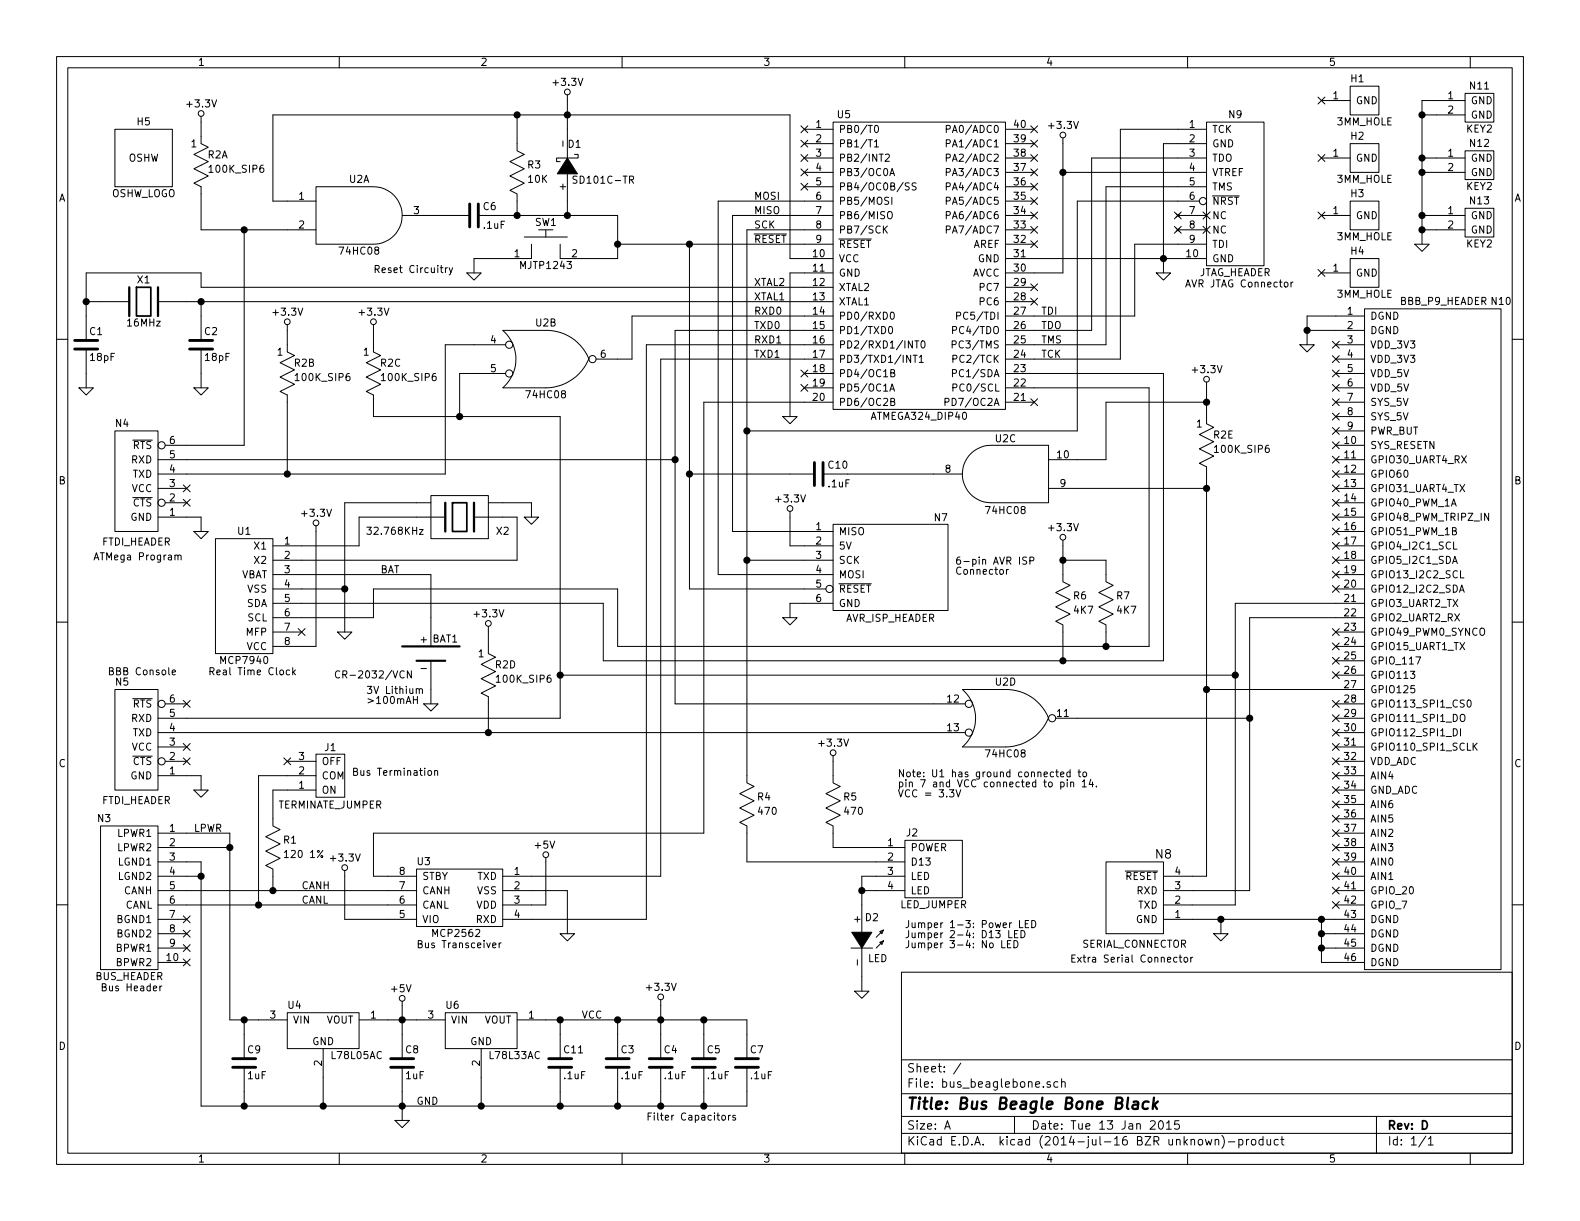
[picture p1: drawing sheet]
EESchema Schematic File Version 2
LIBS:bus_beaglebone
LIBS:power
LIBS:device
LIBS:transistors
LIBS:conn
LIBS:linear
LIBS:regul
LIBS:74xx
LIBS:cmos4000
LIBS:adc-dac
LIBS:memory
LIBS:xilinx
LIBS:special
LIBS:microcontrollers
LIBS:dsp
LIBS:microchip
LIBS:analog_switches
LIBS:motorola
LIBS:texas
LIBS:intel
LIBS:audio
LIBS:interface
LIBS:digital-audio
LIBS:philips
LIBS:display
LIBS:cypress
LIBS:siliconi
LIBS:opto
LIBS:atmel
LIBS:contrib
LIBS:valves
LIBS:bus_beaglebone-cache
EELAYER 25 0
EELAYER END
$Descr A 11000 8500
encoding utf-8
Sheet 1 1
Title "Bus Beagle Bone Black"
Date "Tue 13 Jan 2015"
Rev "D"
Comp ""
Comment1 ""
Comment2 ""
Comment3 ""
Comment4 ""
$EndDescr
$Comp
L ATMEGA324_DIP40 U5
U 1 1
P 6400 1850
F 0 "U5" H 5875 2900 50  0000 C CNN
F 1 "ATMEGA324_DIP40" H 6400 800 50  0000 C CNN
F 2 "bus_beaglebone:DIP-40__600" H 6400 1850 60  0001 C CNN
F 3 "" H 6400 1850 60  0000 C CNN
	1    6400 1850
	1    0    0    -1  
$EndComp
$Comp
L AVR_JTAG_CONNECTOR N9
U 1 1
P 8600 1350
F 0 "N9" H 8600 1900 50  0000 C CNN
F 1 "JTAG_HEADER" H 8600 800 50  0000 C CNN
F 2 "bus_beaglebone:Pin_Header_Straight_2x05_Shrouded" H 8600 1350 50  0001 C CNN
F 3 "" H 8600 1350 50  0000 C CNN
	1    8600 1350
	1    0    0    -1  
$EndComp
$Comp
L OSHW_LOGO H5
U 1 1
P 1000 1100
F 0 "H5" H 1000 1350 50  0000 C CNN
F 1 "OSHW_LOGO" H 1000 850 50  0000 C CNN
F 2 "bus_beaglebone:OSHW_LOGO_250mil" H 1000 1100 50  0001 C CNN
F 3 "" H 1000 1100 50  0000 C CNN
	1    1000 1100
	1    0    0    -1  
$EndComp
$Comp
L 3MM_HOLE H1
U 1 1
P 9500 700
F 0 "H1" H 9450 850 50  0000 C CNN
F 1 "3MM_HOLE" H 9500 550 50  0000 C CNN
F 2 "bus_beaglebone:MountingHole_3mm" H 9500 700 60  0001 C CNN
F 3 "" H 9500 700 60  0000 C CNN
	1    9500 700 
	1    0    0    -1  
$EndComp
$Comp
L 3MM_HOLE H2
U 1 1
P 9500 1100
F 0 "H2" H 9450 1250 50  0000 C CNN
F 1 "3MM_HOLE" H 9500 950 50  0000 C CNN
F 2 "bus_beaglebone:MountingHole_3mm" H 9500 1100 60  0001 C CNN
F 3 "" H 9500 1100 60  0000 C CNN
	1    9500 1100
	1    0    0    -1  
$EndComp
$Comp
L 3MM_HOLE H3
U 1 1
P 9500 1500
F 0 "H3" H 9450 1650 50  0000 C CNN
F 1 "3MM_HOLE" H 9500 1350 50  0000 C CNN
F 2 "bus_beaglebone:MountingHole_3mm" H 9500 1500 60  0001 C CNN
F 3 "" H 9500 1500 60  0000 C CNN
	1    9500 1500
	1    0    0    -1  
$EndComp
$Comp
L 3MM_HOLE H4
U 1 1
P 9500 1900
F 0 "H4" H 9450 2050 50  0000 C CNN
F 1 "3MM_HOLE" H 9500 1750 50  0000 C CNN
F 2 "bus_beaglebone:MountingHole_3mm" H 9500 1900 60  0001 C CNN
F 3 "" H 9500 1900 60  0000 C CNN
	1    9500 1900
	1    0    0    -1  
$EndComp
$Comp
L GND #PWR01
U 1 1
P 8100 1900
F 0 "#PWR01" H 8100 1900 30  0001 C CNN
F 1 "GND" H 8100 1830 30  0001 C CNN
F 2 "" H 8100 1900 60  0000 C CNN
F 3 "" H 8100 1900 60  0000 C CNN
	1    8100 1900
	1    0    0    -1  
$EndComp
NoConn ~ 7200 2000
NoConn ~ 7200 2100
NoConn ~ 7200 2800
$Comp
L CRYSTAL X1
U 1 1
P 1000 2100
F 0 "X1" H 1000 2250 50  0000 C CNN
F 1 "16MHz" H 1000 1950 50  0000 C CNN
F 2 "bus_beaglebone:Crystal_HC49-U_Vertical" H 1000 2100 60  0001 C CNN
F 3 "" H 1000 2100 60  0000 C CNN
	1    1000 2100
	1    0    0    -1  
$EndComp
$Comp
L C_VERT C1
U 1 1
P 600 2400
F 0 "C1" H 620 2490 50  0000 L CNN
F 1 "18pF" H 620 2310 50  0000 L CNN
F 2 "bus_beaglebone:Capacitor3MMDiscRM2.5" H 638 2250 30  0001 C CNN
F 3 "" H 600 2400 60  0000 C CNN
	1    600  2400
	1    0    0    -1  
$EndComp
$Comp
L C_VERT C2
U 1 1
P 1400 2400
F 0 "C2" H 1420 2490 50  0000 L CNN
F 1 "18pF" H 1420 2310 50  0000 L CNN
F 2 "bus_beaglebone:Capacitor3MMDiscRM2.5" H 1438 2250 30  0001 C CNN
F 3 "" H 1400 2400 60  0000 C CNN
	1    1400 2400
	1    0    0    -1  
$EndComp
$Comp
L GND #PWR02
U 1 1
P 600 2700
F 0 "#PWR02" H 600 2700 30  0001 C CNN
F 1 "GND" H 600 2630 30  0001 C CNN
F 2 "" H 600 2700 60  0000 C CNN
F 3 "" H 600 2700 60  0000 C CNN
	1    600  2700
	1    0    0    -1  
$EndComp
$Comp
L GND #PWR03
U 1 1
P 1400 2700
F 0 "#PWR03" H 1400 2700 30  0001 C CNN
F 1 "GND" H 1400 2630 30  0001 C CNN
F 2 "" H 1400 2700 60  0000 C CNN
F 3 "" H 1400 2700 60  0000 C CNN
	1    1400 2700
	1    0    0    -1  
$EndComp
$Comp
L C_HORIZ C6
U 1 1
P 3300 1500
F 0 "C6" H 3360 1560 50  0000 L CNN
F 1 ".1uF" H 3360 1430 50  0000 L CNN
F 2 "bus_beaglebone:Capacitor3MMDiscRM2.5" H 3338 1350 30  0001 C CNN
F 3 "" H 3300 1500 60  0000 C CNN
	1    3300 1500
	1    0    0    -1  
$EndComp
$Comp
L R_VERT R3
U 1 1
P 3600 1200
F 0 "R3" H 3670 1250 50  0000 L CNN
F 1 "10K" H 3670 1150 50  0000 L CNN
F 2 "bus_beaglebone:Resistor_Horizontal__400" H 3600 1250 60  0001 C CNN
F 3 "" H 3600 1250 60  0000 C CNN
	1    3600 1200
	1    0    0    -1  
$EndComp
$Comp
L SCHOTTKY_DIODE_VERT D1
U 1 1
P 3950 1150
F 0 "D1" H 3900 1000 50  0000 C CNN
F 1 "SD101C-TR" H 3700 1250 50  0000 C CNN
F 2 "bus_beaglebone:Diode_DO-41_SOD81_Horizontal_RM10" H 3950 1150 60  0001 C CNN
F 3 "" H 3950 1150 60  0000 C CNN
	1    3950 1150
	-1   0    0    1   
$EndComp
$Comp
L 2_LEAD_PUSH_BUTTON SW1
U 1 1
P 3800 1800
F 0 "SW1" H 3800 2050 50  0000 C CNN
F 1 "MJTP1243" H 3800 1750 50  0000 C CNN
F 2 "bus_beaglebone:Button_6.5MM" H 3800 1800 60  0001 C CNN
F 3 "" H 3800 1800 60  0000 C CNN
	1    3800 1800
	1    0    0    -1  
$EndComp
$Comp
L MCP2562 U3
U 1 1
P 3200 6300
F 0 "U3" H 2950 6600 50  0000 C CNN
F 1 "MCP2562" H 3175 6100 50  0000 C CNN
F 2 "bus_beaglebone:DIP-8__300" H 3250 6300 60  0001 C CNN
F 3 "" H 3250 6300 60  0000 C CNN
	1    3200 6300
	1    0    0    -1  
$EndComp
$Comp
L BUS_SLAVE_HEADER N3
U 1 1
P 900 6250
F 0 "N3" H 725 6800 50  0000 C CNN
F 1 "BUS_HEADER" H 900 5700 50  0000 C CNN
F 2 "bus_beaglebone:Pin_Header_Straight_2x05_Shrouded" H 900 6250 60  0001 C CNN
F 3 "" H 900 6250 60  0000 C CNN
	1    900  6250
	1    0    0    -1  
$EndComp
$Comp
L TERMINATE_JUMPER J1
U 1 1
P 2300 5400
F 0 "J1" H 2300 5200 50  0000 C CNN
F 1 "TERMINATE_JUMPER" H 2300 5600 50  0000 C CNN
F 2 "bus_beaglebone:Pin_Header_Straight_1x03" H 2300 5400 60  0001 C CNN
F 3 "" H 2300 5400 60  0000 C CNN
	1    2300 5400
	-1   0    0    1   
$EndComp
$Comp
L R_VERT R1
U 1 1
P 1900 5900
F 0 "R1" H 1970 5950 50  0000 L CNN
F 1 "120 1%" H 1970 5850 50  0000 L CNN
F 2 "bus_beaglebone:Resistor_Horizontal__400" H 1900 5950 60  0001 C CNN
F 3 "" H 1900 5950 60  0000 C CNN
	1    1900 5900
	1    0    0    -1  
$EndComp
$Comp
L GND #PWR04
U 1 1
P 3950 6500
F 0 "#PWR04" H 3950 6500 30  0001 C CNN
F 1 "GND" H 3950 6430 30  0001 C CNN
F 2 "" H 3950 6500 60  0000 C CNN
F 3 "" H 3950 6500 60  0000 C CNN
	1    3950 6500
	1    0    0    -1  
$EndComp
NoConn ~ 2000 5300
NoConn ~ 1300 6400
NoConn ~ 1300 6500
NoConn ~ 1300 6600
NoConn ~ 1300 6700
$Comp
L FTDI_HEADER N5
U 1 1
P 950 5350
F 0 "N5" H 850 5950 50  0000 C CNN
F 1 "FTDI_HEADER" H 950 5125 50  0000 C CNN
F 2 "bus_beaglebone:Pin_Header_Straight_1x06" H 950 5350 60  0001 C CNN
F 3 "" H 950 5350 60  0000 C CNN
	1    950  5350
	1    0    0    -1  
$EndComp
$Comp
L GND #PWR05
U 1 1
P 1400 5500
F 0 "#PWR05" H 1400 5500 30  0001 C CNN
F 1 "GND" H 1400 5430 30  0001 C CNN
F 2 "" H 1400 5500 60  0000 C CNN
F 3 "" H 1400 5500 60  0000 C CNN
	1    1400 5500
	1    0    0    -1  
$EndComp
NoConn ~ 1300 5300
NoConn ~ 1300 5200
$Comp
L FTDI_HEADER N4
U 1 1
P 950 3550
F 0 "N4" H 850 4150 50  0000 C CNN
F 1 "FTDI_HEADER" H 950 3325 50  0000 C CNN
F 2 "bus_beaglebone:Pin_Header_Straight_1x06" H 950 3550 60  0001 C CNN
F 3 "" H 950 3550 60  0000 C CNN
	1    950  3550
	1    0    0    -1  
$EndComp
$Comp
L GND #PWR06
U 1 1
P 1400 3700
F 0 "#PWR06" H 1400 3700 30  0001 C CNN
F 1 "GND" H 1400 3630 30  0001 C CNN
F 2 "" H 1400 3700 60  0000 C CNN
F 3 "" H 1400 3700 60  0000 C CNN
	1    1400 3700
	1    0    0    -1  
$EndComp
Text Notes 750  4700 0    50   ~ 0
BBB Console
Text Notes 650  3900 0    50   ~ 0
ATMega Program
$Comp
L 74X08 U2
U 2 2
P 3800 2500
F 0 "U2" H 3800 2750 50  0000 C CNN
F 1 "74HC08" H 3800 2250 50  0000 C CNN
F 2 "bus_beaglebone:DIP-14__300" H 3800 2500 60  0001 C CNN
F 3 "" H 3800 2500 60  0000 C CNN
	2    3800 2500
	1    0    0    -1  
$EndComp
$Comp
L 74X08 U2
U 4 2
P 7000 5000
F 0 "U2" H 7000 5250 50  0000 C CNN
F 1 "74HC08" H 7000 4750 50  0000 C CNN
F 2 "bus_beaglebone:DIP-14__300" H 7000 5000 60  0001 C CNN
F 3 "" H 7000 5000 60  0000 C CNN
	4    7000 5000
	1    0    0    -1  
$EndComp
$Comp
L GND #PWR07
U 1 1
P 8500 6500
F 0 "#PWR07" H 8500 6500 30  0001 C CNN
F 1 "GND" H 8500 6430 30  0001 C CNN
F 2 "" H 8500 6500 60  0000 C CNN
F 3 "" H 8500 6500 60  0000 C CNN
	1    8500 6500
	1    0    0    -1  
$EndComp
NoConn ~ -2850 4150
$Comp
L GND #PWR08
U 1 1
P 3300 1900
F 0 "#PWR08" H 3300 1900 30  0001 C CNN
F 1 "GND" H 3300 1830 30  0001 C CNN
F 2 "" H 3300 1900 60  0000 C CNN
F 3 "" H 3300 1900 60  0000 C CNN
	1    3300 1900
	1    0    0    -1  
$EndComp
$Comp
L GND #PWR09
U 1 1
P 5500 2900
F 0 "#PWR09" H 5500 2900 30  0001 C CNN
F 1 "GND" H 5500 2830 30  0001 C CNN
F 2 "" H 5500 2900 60  0000 C CNN
F 3 "" H 5500 2900 60  0000 C CNN
	1    5500 2900
	1    0    0    -1  
$EndComp
$Comp
L ARD_SPI_HEADER N7
U 1 1
P 6200 3950
F 0 "N7" H 6550 3600 50  0000 C CNN
F 1 "AVR_ISP_HEADER" H 6200 4300 50  0000 C CNN
F 2 "bus_beaglebone:Pin_Header_Straight_2x03" H 6200 3950 60  0001 C CNN
F 3 "" H 6200 3950 60  0000 C CNN
	1    6200 3950
	1    0    0    1   
$EndComp
$Comp
L GND #PWR010
U 1 1
P 5500 4300
F 0 "#PWR010" H 5500 4300 30  0001 C CNN
F 1 "GND" H 5500 4230 30  0001 C CNN
F 2 "" H 5500 4300 60  0000 C CNN
F 3 "" H 5500 4300 60  0000 C CNN
	1    5500 4300
	1    0    0    -1  
$EndComp
NoConn ~ 7200 1600
NoConn ~ 7200 1500
NoConn ~ 7200 1400
NoConn ~ 7200 1300
NoConn ~ 7200 1200
NoConn ~ 7200 1000
NoConn ~ 7200 900 
NoConn ~ 7200 1100
NoConn ~ 5600 900 
NoConn ~ 5600 1000
NoConn ~ 5600 1100
NoConn ~ 5600 1200
NoConn ~ 5600 1300
NoConn ~ 5600 2700
NoConn ~ 5600 2600
NoConn ~ 1300 3400
NoConn ~ 1300 3500
NoConn ~ 1300 4900
NoConn ~ 7200 1700
$Comp
L +5V #PWR011
U 1 1
P 2800 7000
F 0 "#PWR011" H 2800 7090 20  0001 C CNN
F 1 "+5V" H 2790 7115 50  0000 C CNN
F 2 "" H 2800 7000 60  0000 C CNN
F 3 "" H 2800 7000 60  0000 C CNN
	1    2800 7000
	1    0    0    -1  
$EndComp
Text Label 4050 7100 0    50   ~ 0
VCC
Text Notes 6250 5550 0    50   ~ 0
Note: U1 has ground connected to\npin 7 and VCC connected to pin 14.\nVCC = 3.3V
Text Label 5250 1400 0    50   ~ 0
MOSI
Text Label 5250 1500 0    50   ~ 0
MISO
Text Label 5250 1600 0    50   ~ 0
SCK
Text Label 5250 1700 0    50   ~ 0
~RESET
Text Label 7250 2200 0    50   ~ 0
TDI
Text Label 7250 2300 0    50   ~ 0
TDO
Text Label 7250 2400 0    50   ~ 0
TMS
Text Label 7250 2500 0    50   ~ 0
TCK
Text Label 5250 2200 0    50   ~ 0
RXD0
Text Label 5250 2300 0    50   ~ 0
TXD0
Text Label 5250 2400 0    50   ~ 0
RXD1
Text Label 5250 2500 0    50   ~ 0
TXD1
Text Label 5250 2000 0    50   ~ 0
XTAL2
Text Label 5250 2100 0    50   ~ 0
XTAL1
Text Notes 700  6900 0    50   ~ 0
Bus Header
$Comp
L LED D2
U 1 1
P 6000 6550
F 0 "D2" H 6070 6710 50  0000 C CNN
F 1 "LED" H 6110 6425 50  0000 C CNN
F 2 "bus_beaglebone:T1_LED" H 6000 6550 60  0001 C CNN
F 3 "" H 6000 6550 60  0000 C CNN
	1    6000 6550
	1    0    0    -1  
$EndComp
$Comp
L LED_JUMPER J2
U 1 1
P 6500 6050
F 0 "J2" H 6350 6300 50  0000 C CNN
F 1 "LED_JUMPER" H 6500 5800 50  0000 C CNN
F 2 "bus_beaglebone:Pin_Header_Straight_2x02" H 6500 6050 50  0001 C CNN
F 3 "" H 6500 6050 50  0000 C CNN
	1    6500 6050
	1    0    0    -1  
$EndComp
$Comp
L R_VERT R5
U 1 1
P 5800 5600
F 0 "R5" H 5870 5650 50  0000 L CNN
F 1 "470" H 5870 5550 50  0000 L CNN
F 2 "bus_beaglebone:Resistor_Horizontal__400" H 5800 5650 60  0001 C CNN
F 3 "" H 5800 5650 60  0000 C CNN
	1    5800 5600
	1    0    0    -1  
$EndComp
$Comp
L GND #PWR012
U 1 1
P 6000 6900
F 0 "#PWR012" H 6000 6900 30  0001 C CNN
F 1 "GND" H 6000 6830 30  0001 C CNN
F 2 "" H 6000 6900 60  0000 C CNN
F 3 "" H 6000 6900 60  0000 C CNN
	1    6000 6900
	1    0    0    -1  
$EndComp
$Comp
L R_VERT R4
U 1 1
P 5200 5600
F 0 "R4" H 5270 5650 50  0000 L CNN
F 1 "470" H 5270 5550 50  0000 L CNN
F 2 "bus_beaglebone:Resistor_Horizontal__400" H 5200 5650 60  0001 C CNN
F 3 "" H 5200 5650 60  0000 C CNN
	1    5200 5600
	1    0    0    -1  
$EndComp
Text Notes 6650 4000 0    50   ~ 0
6-pin AVR ISP\nConnector
Text Notes 6300 6600 0    50   ~ 0
Jumper 1-3: Power LED\nJumper 2-4: D13 LED\nJumper 3-4: No LED
$Comp
L C_VERT C4
U 1 1
P 4600 7400
F 0 "C4" H 4620 7490 50  0000 L CNN
F 1 ".1uF" H 4620 7310 50  0000 L CNN
F 2 "bus_beaglebone:Capacitor3MMDiscRM2.5" H 4638 7250 30  0001 C CNN
F 3 "" H 4600 7400 60  0000 C CNN
	1    4600 7400
	1    0    0    -1  
$EndComp
$Comp
L C_VERT C3
U 1 1
P 4300 7400
F 0 "C3" H 4320 7490 50  0000 L CNN
F 1 ".1uF" H 4320 7310 50  0000 L CNN
F 2 "bus_beaglebone:Capacitor3MMDiscRM2.5" H 4338 7250 30  0001 C CNN
F 3 "" H 4300 7400 60  0000 C CNN
	1    4300 7400
	1    0    0    -1  
$EndComp
Text Notes 4500 7800 0    50   ~ 0
Filter Capacitors
Text Notes 2900 6600 0    50   ~ 0
Bus Transceiver
Text Notes 2600 1900 0    50   ~ 0
Reset Circuitry
Text Notes 8250 2000 0    50   ~ 0
AVR JTAG Connector
$Comp
L 74X08 U2
U 1 1
P 2500 1500
F 0 "U2" H 2500 1750 50  0000 C CNN
F 1 "74HC08" H 2500 1250 50  0000 C CNN
F 2 "bus_beaglebone:DIP-14__300" H 2500 1500 60  0001 C CNN
F 3 "" H 2500 1500 60  0000 C CNN
	1    2500 1500
	1    0    0    -1  
$EndComp
$Comp
L 74X08 U2
U 3 1
P 7000 3300
F 0 "U2" H 7000 3050 50  0000 C CNN
F 1 "74HC08" H 7000 3550 50  0000 C CNN
F 2 "bus_beaglebone:DIP-14__300" H 7000 3300 60  0001 C CNN
F 3 "" H 7000 3300 60  0000 C CNN
	3    7000 3300
	-1   0    0    1   
$EndComp
$Comp
L C_HORIZ C10
U 1 1
P 5700 3300
F 0 "C10" H 5760 3360 50  0000 L CNN
F 1 ".1uF" H 5760 3230 50  0000 L CNN
F 2 "bus_beaglebone:Capacitor3MMDiscRM2.5" H 5738 3150 30  0001 C CNN
F 3 "" H 5700 3300 60  0000 C CNN
	1    5700 3300
	1    0    0    -1  
$EndComp
$Comp
L C_VERT C5
U 1 1
P 4900 7400
F 0 "C5" H 4920 7490 50  0000 L CNN
F 1 ".1uF" H 4920 7310 50  0000 L CNN
F 2 "bus_beaglebone:Capacitor3MMDiscRM2.5" H 4938 7250 30  0001 C CNN
F 3 "" H 4900 7400 60  0000 C CNN
	1    4900 7400
	1    0    0    -1  
$EndComp
$Comp
L SERIAL_CONNECTOR N8
U 1 1
P 7900 6250
F 0 "N8" H 7700 6550 60  0000 C CNN
F 1 "SERIAL_CONNECTOR" H 7900 5925 50  0000 C CNN
F 2 "bus_beaglebone:Pin_Header_Straight_1x04" H 7900 6250 60  0001 C CNN
F 3 "" H 7900 6250 60  0000 C CNN
	1    7900 6250
	-1   0    0    -1  
$EndComp
Text Label 2100 6200 0    50   ~ 0
CANH
Text Label 2100 6300 0    50   ~ 0
CANL
$Comp
L C_VERT C7
U 1 1
P 5200 7400
F 0 "C7" H 5220 7490 50  0000 L CNN
F 1 ".1uF" H 5220 7310 50  0000 L CNN
F 2 "bus_beaglebone:Capacitor3MMDiscRM2.5" H 5238 7250 30  0001 C CNN
F 3 "" H 5200 7400 60  0000 C CNN
	1    5200 7400
	1    0    0    -1  
$EndComp
$Comp
L BBB_P9_HEADER N10
U 1 1
P 10000 4350
F 0 "N10" H 10450 6600 50  0000 C CNN
F 1 "BBB_P9_HEADER" H 10050 6600 50  0000 C CNN
F 2 "bus_beaglebone:Pin_Header_Straight_2x23" H 10000 5250 60  0001 C CNN
F 3 "" H 10000 5250 60  0000 C CNN
	1    10000 4350
	1    0    0    -1  
$EndComp
$Comp
L GND #PWR013
U 1 1
P 9100 2400
F 0 "#PWR013" H 9100 2400 30  0001 C CNN
F 1 "GND" H 9100 2330 30  0001 C CNN
F 2 "" H 9100 2400 60  0000 C CNN
F 3 "" H 9100 2400 60  0000 C CNN
	1    9100 2400
	1    0    0    -1  
$EndComp
NoConn ~ 9300 2800
NoConn ~ 9300 2900
NoConn ~ 9300 3000
NoConn ~ 9300 3100
NoConn ~ 9300 3200
NoConn ~ 9300 3300
NoConn ~ 9300 3400
NoConn ~ 9300 3500
NoConn ~ 9300 3600
NoConn ~ 9300 3700
NoConn ~ 9300 3800
NoConn ~ 9300 3900
NoConn ~ 9300 4400
NoConn ~ 9300 4500
NoConn ~ 9300 5300
NoConn ~ 9300 5100
NoConn ~ 9300 5000
NoConn ~ 9300 4900
NoConn ~ 9300 4700
NoConn ~ 9300 4600
NoConn ~ 9300 5400
NoConn ~ 9300 5500
NoConn ~ 9300 5600
NoConn ~ 9300 5700
NoConn ~ 9300 5800
NoConn ~ 9300 5900
NoConn ~ 9300 6000
NoConn ~ 9300 6100
NoConn ~ 9300 6200
NoConn ~ 9300 6300
$Comp
L MCP7940 U1
U 1 1
P 1700 4150
F 0 "U1" H 1700 4600 50  0000 C CNN
F 1 "MCP7940" H 1700 3700 50  0000 C CNN
F 2 "bus_beaglebone:DIP-8__300" H 1700 4150 60  0001 C CNN
F 3 "" H 1700 4150 60  0000 C CNN
	1    1700 4150
	-1   0    0    -1  
$EndComp
$Comp
L BATTERY BAT1
U 1 1
P 3000 4550
F 0 "BAT1" H 3100 4650 50  0000 C CNN
F 1 "CR-2032/VCN" H 2600 4400 50  0000 C CNN
F 2 "bus_beaglebone:10MM_BATTERY" H 3000 4550 60  0001 C CNN
F 3 "" H 3000 4550 60  0000 C CNN
	1    3000 4550
	1    0    0    -1  
$EndComp
$Comp
L GND #PWR014
U 1 1
P 3000 4900
F 0 "#PWR014" H 3000 4900 30  0001 C CNN
F 1 "GND" H 3000 4830 30  0001 C CNN
F 2 "" H 3000 4900 60  0000 C CNN
F 3 "" H 3000 4900 60  0000 C CNN
	1    3000 4900
	1    0    0    -1  
$EndComp
$Comp
L GND #PWR015
U 1 1
P 2400 4400
F 0 "#PWR015" H 2400 4400 30  0001 C CNN
F 1 "GND" H 2400 4330 30  0001 C CNN
F 2 "" H 2400 4400 60  0000 C CNN
F 3 "" H 2400 4400 60  0000 C CNN
	1    2400 4400
	1    0    0    -1  
$EndComp
NoConn ~ 2100 4400
Text Notes 2550 4900 0    50   ~ 0
3V Lithium\n>100mAH
$Comp
L R_VERT R6
U 1 1
P 7400 4200
F 0 "R6" H 7470 4250 50  0000 L CNN
F 1 "4K7" H 7470 4150 50  0000 L CNN
F 2 "bus_beaglebone:Resistor_Horizontal__400" H 7400 4250 60  0001 C CNN
F 3 "" H 7400 4250 60  0000 C CNN
	1    7400 4200
	1    0    0    -1  
$EndComp
$Comp
L R_VERT R7
U 1 1
P 7700 4200
F 0 "R7" H 7770 4250 50  0000 L CNN
F 1 "4K7" H 7770 4150 50  0000 L CNN
F 2 "bus_beaglebone:Resistor_Horizontal__400" H 7700 4250 60  0001 C CNN
F 3 "" H 7700 4250 60  0000 C CNN
	1    7700 4200
	1    0    0    -1  
$EndComp
$Comp
L +3.3V #PWR016
U 1 1
P 7400 3800
F 0 "#PWR016" H 7400 3760 30  0001 C CNN
F 1 "+3.3V" H 7400 3925 50  0000 C CNN
F 2 "" H 7400 3800 60  0000 C CNN
F 3 "" H 7400 3800 60  0000 C CNN
	1    7400 3800
	1    0    0    -1  
$EndComp
$Comp
L +3.3V #PWR017
U 1 1
P 8400 2700
F 0 "#PWR017" H 8400 2660 30  0001 C CNN
F 1 "+3.3V" H 8400 2825 50  0000 C CNN
F 2 "" H 8400 2700 60  0000 C CNN
F 3 "" H 8400 2700 60  0000 C CNN
	1    8400 2700
	1    0    0    -1  
$EndComp
$Comp
L +3.3V #PWR018
U 1 1
P 2200 3700
F 0 "#PWR018" H 2200 3660 30  0001 C CNN
F 1 "+3.3V" H 2200 3825 50  0000 C CNN
F 2 "" H 2200 3700 60  0000 C CNN
F 3 "" H 2200 3700 60  0000 C CNN
	1    2200 3700
	1    0    0    -1  
$EndComp
Text Notes 1450 4700 0    50   ~ 0
Real Time Clock
$Comp
L RTC_CRYSTAL X2
U 1 1
P 3200 3600
F 0 "X2" H 3500 3500 50  0000 C CNN
F 1 "32.768KHz" H 2750 3500 50  0000 C CNN
F 2 "bus_beaglebone:RTC_CRYSTAL" H 3200 3600 60  0001 C CNN
F 3 "" H 3200 3600 60  0000 C CNN
	1    3200 3600
	1    0    0    -1  
$EndComp
Text Label 2900 7700 0    50   ~ 0
GND
$Comp
L GND #PWR019
U 1 1
P 3700 3600
F 0 "#PWR019" H 3700 3600 30  0001 C CNN
F 1 "GND" H 3700 3530 30  0001 C CNN
F 2 "" H 3700 3600 60  0000 C CNN
F 3 "" H 3700 3600 60  0000 C CNN
	1    3700 3600
	1    0    0    -1  
$EndComp
$Comp
L GND #PWR020
U 1 1
P 9900 1700
F 0 "#PWR020" H 9900 1700 30  0001 C CNN
F 1 "GND" H 9900 1630 30  0001 C CNN
F 2 "" H 9900 1700 60  0000 C CNN
F 3 "" H 9900 1700 60  0000 C CNN
	1    9900 1700
	1    0    0    -1  
$EndComp
$Comp
L +3.3V #PWR021
U 1 1
P 7400 1000
F 0 "#PWR021" H 7400 960 30  0001 C CNN
F 1 "+3.3V" H 7400 1125 50  0000 C CNN
F 2 "" H 7400 1000 60  0000 C CNN
F 3 "" H 7400 1000 60  0000 C CNN
	1    7400 1000
	1    0    0    -1  
$EndComp
NoConn ~ 9300 2400
NoConn ~ 9300 2500
$Comp
L +3.3V #PWR022
U 1 1
P 3950 700
F 0 "#PWR022" H 3950 660 30  0001 C CNN
F 1 "+3.3V" H 3950 825 50  0000 C CNN
F 2 "" H 3950 700 60  0000 C CNN
F 3 "" H 3950 700 60  0000 C CNN
	1    3950 700 
	1    0    0    -1  
$EndComp
$Comp
L +3.3V #PWR023
U 1 1
P 1400 850
F 0 "#PWR023" H 1400 810 30  0001 C CNN
F 1 "+3.3V" H 1400 975 50  0000 C CNN
F 2 "" H 1400 850 60  0000 C CNN
F 3 "" H 1400 850 60  0000 C CNN
	1    1400 850 
	1    0    0    -1  
$EndComp
$Comp
L +3.3V #PWR024
U 1 1
P 2000 2300
F 0 "#PWR024" H 2000 2260 30  0001 C CNN
F 1 "+3.3V" H 2000 2425 50  0000 C CNN
F 2 "" H 2000 2300 60  0000 C CNN
F 3 "" H 2000 2300 60  0000 C CNN
	1    2000 2300
	1    0    0    -1  
$EndComp
$Comp
L +3.3V #PWR025
U 1 1
P 2400 6100
F 0 "#PWR025" H 2400 6060 30  0001 C CNN
F 1 "+3.3V" H 2400 6225 50  0000 C CNN
F 2 "" H 2400 6100 60  0000 C CNN
F 3 "" H 2400 6100 60  0000 C CNN
	1    2400 6100
	1    0    0    -1  
$EndComp
$Comp
L +3.3V #PWR026
U 1 1
P 5500 3600
F 0 "#PWR026" H 5500 3560 30  0001 C CNN
F 1 "+3.3V" H 5500 3725 50  0000 C CNN
F 2 "" H 5500 3600 60  0000 C CNN
F 3 "" H 5500 3600 60  0000 C CNN
	1    5500 3600
	1    0    0    -1  
$EndComp
$Comp
L +3.3V #PWR027
U 1 1
P 5800 5300
F 0 "#PWR027" H 5800 5260 30  0001 C CNN
F 1 "+3.3V" H 5800 5425 50  0000 C CNN
F 2 "" H 5800 5300 60  0000 C CNN
F 3 "" H 5800 5300 60  0000 C CNN
	1    5800 5300
	1    0    0    -1  
$EndComp
NoConn ~ 9300 4000
NoConn ~ 9300 4100
$Comp
L +3.3V #PWR028
U 1 1
P 2600 2300
F 0 "#PWR028" H 2600 2260 30  0001 C CNN
F 1 "+3.3V" H 2600 2425 50  0000 C CNN
F 2 "" H 2600 2300 60  0000 C CNN
F 3 "" H 2600 2300 60  0000 C CNN
	1    2600 2300
	1    0    0    -1  
$EndComp
$Comp
L C_VERT C8
U 1 1
P 2800 7400
F 0 "C8" H 2820 7490 50  0000 L CNN
F 1 "1uF" H 2820 7310 50  0000 L CNN
F 2 "bus_beaglebone:Capacitor3MMDiscRM2.5" H 2838 7250 30  0001 C CNN
F 3 "" H 2800 7400 60  0000 C CNN
	1    2800 7400
	1    0    0    -1  
$EndComp
$Comp
L GND #PWR029
U 1 1
P 2800 7800
F 0 "#PWR029" H 2800 7800 30  0001 C CNN
F 1 "GND" H 2800 7730 30  0001 C CNN
F 2 "" H 2800 7800 60  0000 C CNN
F 3 "" H 2800 7800 60  0000 C CNN
	1    2800 7800
	1    0    0    -1  
$EndComp
$Comp
L KEY2 N11
U 1 1
P 10300 750
F 0 "N11" H 10300 900 50  0000 C CNN
F 1 "KEY2" H 10300 600 50  0000 C CNN
F 2 "bus_beaglebone:Pin_Header_Straight_1x02" H 10300 750 60  0001 C CNN
F 3 "" H 10300 750 60  0000 C CNN
	1    10300 750 
	1    0    0    -1  
$EndComp
$Comp
L KEY2 N12
U 1 1
P 10300 1150
F 0 "N12" H 10300 1300 50  0000 C CNN
F 1 "KEY2" H 10300 1000 50  0000 C CNN
F 2 "bus_beaglebone:Pin_Header_Straight_1x02" H 10300 1150 60  0001 C CNN
F 3 "" H 10300 1150 60  0000 C CNN
	1    10300 1150
	1    0    0    -1  
$EndComp
$Comp
L KEY2 N13
U 1 1
P 10300 1550
F 0 "N13" H 10300 1700 50  0000 C CNN
F 1 "KEY2" H 10300 1400 50  0000 C CNN
F 2 "bus_beaglebone:Pin_Header_Straight_1x02" H 10300 1550 60  0001 C CNN
F 3 "" H 10300 1550 60  0000 C CNN
	1    10300 1550
	1    0    0    -1  
$EndComp
NoConn ~ 9300 5200
Text Notes 2450 5400 0    50   ~ 0
Bus Termination
Text Notes 7450 6700 0    50   ~ 0
Extra Serial Connector
$Comp
L +3.3V #PWR030
U 1 1
P 4600 7000
F 0 "#PWR030" H 4600 6960 30  0001 C CNN
F 1 "+3.3V" H 4600 7125 50  0000 C CNN
F 2 "" H 4600 7000 60  0000 C CNN
F 3 "" H 4600 7000 60  0000 C CNN
	1    4600 7000
	1    0    0    -1  
$EndComp
$Comp
L VOLTAGE_REGULATOR_321 U4
U 1 1
P 2250 7150
F 0 "U4" H 2050 7300 50  0000 C CNN
F 1 "L78L05AC" H 2300 6950 50  0000 L CNN
F 2 "bus_beaglebone:TO92_123" H 2250 7200 60  0001 C CNN
F 3 "" H 2250 7200 60  0000 C CNN
	1    2250 7150
	1    0    0    -1  
$EndComp
$Comp
L C_VERT C9
U 1 1
P 1700 7400
F 0 "C9" H 1720 7490 50  0000 L CNN
F 1 "1uF" H 1720 7310 50  0000 L CNN
F 2 "bus_beaglebone:Capacitor3MMDiscRM2.5" H 1738 7250 30  0001 C CNN
F 3 "" H 1700 7400 60  0000 C CNN
	1    1700 7400
	1    0    0    -1  
$EndComp
$Comp
L VOLTAGE_REGULATOR_321 U6
U 1 1
P 3350 7150
F 0 "U6" H 3150 7300 50  0000 C CNN
F 1 "L78L33AC" H 3400 6950 50  0000 L CNN
F 2 "bus_beaglebone:TO92_123" H 3350 7200 60  0001 C CNN
F 3 "" H 3350 7200 60  0000 C CNN
	1    3350 7150
	1    0    0    -1  
$EndComp
$Comp
L C_VERT C11
U 1 1
P 3900 7400
F 0 "C11" H 3920 7490 50  0000 L CNN
F 1 ".1uF" H 3920 7310 50  0000 L CNN
F 2 "bus_beaglebone:Capacitor3MMDiscRM2.5" H 3938 7250 30  0001 C CNN
F 3 "" H 3900 7400 60  0000 C CNN
	1    3900 7400
	1    0    0    -1  
$EndComp
$Comp
L +5V #PWR031
U 1 1
P 3800 6000
F 0 "#PWR031" H 3800 6090 20  0001 C CNN
F 1 "+5V" H 3790 6115 50  0000 C CNN
F 2 "" H 3800 6000 60  0000 C CNN
F 3 "" H 3800 6000 60  0000 C CNN
	1    3800 6000
	1    0    0    -1  
$EndComp
Wire Wire Line
	8200 1000 8100 1000
Wire Wire Line
	8100 1000 8100 1900
Wire Wire Line
	7200 1800 8200 1800
Connection ~ 8100 1800
Wire Wire Line
	7200 2500 7800 2500
Wire Wire Line
	7800 2500 7800 900 
Wire Wire Line
	7800 900  8200 900 
Wire Wire Line
	7400 1000 7400 1900
Wire Wire Line
	7400 1900 7200 1900
Wire Wire Line
	8200 1100 7600 1100
Wire Wire Line
	7600 1100 7600 2300
Wire Wire Line
	7600 2300 7200 2300
Wire Wire Line
	7200 2200 7900 2200
Wire Wire Line
	7900 2200 7900 1700
Wire Wire Line
	7900 1700 8200 1700
Wire Wire Line
	1300 2100 5600 2100
Wire Wire Line
	600  1900 1400 1900
Wire Wire Line
	1400 1900 1400 2000
Wire Wire Line
	1400 2000 5600 2000
Wire Wire Line
	600  2100 700  2100
Connection ~ 600  2100
Wire Wire Line
	600  2700 600  2600
Wire Wire Line
	1400 2700 1400 2600
Wire Wire Line
	1400 2200 1400 2100
Connection ~ 1400 2100
Wire Wire Line
	3950 700  3950 900 
Wire Wire Line
	3600 1000 3600 800 
Wire Wire Line
	3950 1500 3950 1400
Wire Wire Line
	3600 1400 3600 1500
Connection ~ 3600 1500
Connection ~ 3950 1500
Wire Wire Line
	1300 6100 1400 6100
Wire Wire Line
	1300 6000 1400 6000
Connection ~ 1400 6100
Wire Wire Line
	1300 6300 2700 6300
Wire Wire Line
	2000 5400 1800 5400
Wire Wire Line
	1800 5400 1800 6300
Connection ~ 1800 6300
Wire Wire Line
	3700 6200 3950 6200
Wire Wire Line
	2600 6100 2700 6100
Wire Wire Line
	4600 6100 3700 6100
Wire Wire Line
	1300 5400 1400 5400
Wire Wire Line
	1400 5400 1400 5500
Wire Wire Line
	1300 3600 1400 3600
Wire Wire Line
	1400 3600 1400 3700
Wire Wire Line
	4400 2200 5600 2200
Wire Wire Line
	1300 3300 3100 3300
Wire Wire Line
	3100 2400 3300 2400
Wire Wire Line
	1300 3100 1700 3100
Wire Wire Line
	8700 4300 9300 4300
Wire Wire Line
	3200 2600 3300 2600
Wire Wire Line
	3800 6300 3700 6300
Wire Wire Line
	1400 6000 1400 7700
Wire Wire Line
	1300 6200 2700 6200
Wire Wire Line
	1900 6100 1900 6200
Connection ~ 1900 6200
Wire Wire Line
	2000 5500 1900 5500
Wire Wire Line
	1900 5500 1900 5700
Wire Wire Line
	8600 4200 9300 4200
Wire Wire Line
	3500 1500 4300 1500
Wire Wire Line
	8700 4300 8700 6200
Wire Wire Line
	8700 5000 7500 5000
Wire Wire Line
	3100 3300 3100 2400
Wire Wire Line
	1700 3100 1700 1600
Wire Wire Line
	600  1900 600  2200
Wire Wire Line
	4300 1800 4100 1800
Wire Wire Line
	3500 1800 3300 1800
Wire Wire Line
	3300 1800 3300 1900
Wire Wire Line
	4300 1700 5600 1700
Connection ~ 3950 800 
Wire Wire Line
	5600 1800 5500 1800
Wire Wire Line
	5600 1900 5500 1900
Wire Wire Line
	5500 1900 5500 2900
Connection ~ 4300 1700
Wire Wire Line
	4300 1500 4300 1800
Wire Wire Line
	5100 3700 5100 1500
Wire Wire Line
	5100 1500 5600 1500
Wire Wire Line
	5000 1400 5600 1400
Wire Wire Line
	4800 1700 4800 4100
Connection ~ 4800 1700
Wire Wire Line
	5200 1600 5600 1600
Wire Wire Line
	8400 3300 8400 6100
Wire Wire Line
	7500 1400 8200 1400
Wire Wire Line
	3000 1500 3100 1500
Wire Wire Line
	5200 3000 7500 3000
Wire Wire Line
	7500 3400 8400 3400
Wire Wire Line
	5200 1600 5200 5400
Wire Wire Line
	5000 4000 5000 1400
Wire Wire Line
	7500 3000 7500 1400
Wire Wire Line
	5600 3800 5500 3800
Wire Wire Line
	5500 3800 5500 3600
Wire Wire Line
	5600 4200 5500 4200
Wire Wire Line
	5500 4200 5500 4300
Wire Wire Line
	5900 3300 6500 3300
Wire Wire Line
	5600 3900 5200 3900
Wire Wire Line
	5600 4000 5000 4000
Wire Wire Line
	5600 3700 5100 3700
Wire Wire Line
	5600 2500 4600 2500
Wire Wire Line
	4600 2500 4600 6100
Wire Wire Line
	5600 2400 4500 2400
Wire Wire Line
	4500 2400 4500 6400
Connection ~ 2000 3300
Wire Wire Line
	2000 2400 2000 2300
Wire Wire Line
	4400 2200 4400 2500
Wire Wire Line
	4400 2500 4300 2500
Wire Wire Line
	1400 950  1400 850 
Wire Wire Line
	6100 5900 5800 5900
Wire Wire Line
	5800 5900 5800 5800
Wire Wire Line
	5800 5400 5800 5300
Wire Wire Line
	6100 6200 6000 6200
Wire Wire Line
	6000 6100 6000 6300
Wire Wire Line
	6100 6100 6000 6100
Connection ~ 6000 6200
Wire Wire Line
	6000 6900 6000 6800
Wire Wire Line
	6100 6000 5200 6000
Wire Wire Line
	5200 6000 5200 5800
Connection ~ 5200 3900
Wire Wire Line
	8200 1200 7400 1200
Connection ~ 7400 1200
Wire Wire Line
	8200 1300 7700 1300
Wire Wire Line
	7700 1300 7700 2400
Wire Wire Line
	7700 2400 7200 2400
Wire Wire Line
	8600 4200 8600 6300
Wire Wire Line
	4800 4100 5600 4100
Connection ~ 4800 3300
Wire Wire Line
	4900 7100 4900 7200
Connection ~ 4900 7100
Wire Wire Line
	4600 7000 4600 7200
Connection ~ 4600 7100
Wire Wire Line
	4300 7100 4300 7200
Wire Wire Line
	4300 7700 4300 7600
Connection ~ 4300 7700
Wire Wire Line
	4600 7700 4600 7600
Connection ~ 4600 7700
Wire Wire Line
	4900 7700 4900 7600
Connection ~ 4900 7700
Wire Wire Line
	5500 1800 5500 800 
Wire Wire Line
	5500 800  1900 800 
Wire Wire Line
	1400 1600 2000 1600
Wire Wire Line
	2000 1400 1900 1400
Wire Wire Line
	1900 1400 1900 800 
Connection ~ 3600 800 
Wire Wire Line
	7500 3200 7700 3200
Wire Wire Line
	5500 3300 4800 3300
Wire Wire Line
	8400 6100 8300 6100
Wire Wire Line
	8600 6300 8300 6300
Wire Wire Line
	8700 6200 8300 6200
Connection ~ 8700 5000
Wire Wire Line
	5200 7700 5200 7600
Wire Wire Line
	9300 2200 9100 2200
Wire Wire Line
	9100 2200 9100 2400
Wire Wire Line
	9100 2300 9300 2300
Connection ~ 9100 2300
Wire Wire Line
	8500 6500 8500 6400
Wire Wire Line
	8300 6400 9300 6400
Connection ~ 5200 3000
Connection ~ 8600 4700
Wire Wire Line
	9200 6700 9300 6700
Wire Wire Line
	9200 6400 9200 6700
Wire Wire Line
	9300 6600 9200 6600
Connection ~ 9200 6600
Wire Wire Line
	9300 6500 9200 6500
Connection ~ 9200 6500
Connection ~ 9200 6400
Connection ~ 8500 6400
Wire Wire Line
	4700 2300 4700 4900
Wire Wire Line
	4700 4900 6500 4900
Wire Wire Line
	1300 3200 4700 3200
Wire Wire Line
	2000 3300 2000 2800
Wire Wire Line
	1400 1600 1400 1350
Wire Wire Line
	5600 2800 4900 2800
Wire Wire Line
	4900 2800 4900 5800
Wire Wire Line
	4900 5800 2600 5800
Wire Wire Line
	2600 5800 2600 6100
Wire Wire Line
	2500 3800 2100 3800
Wire Wire Line
	2600 2900 3900 2900
Wire Wire Line
	3200 2900 3200 2600
Wire Wire Line
	2900 3600 2500 3600
Wire Wire Line
	2500 3600 2500 3800
Wire Wire Line
	2100 3900 3600 3900
Wire Wire Line
	3600 3900 3600 3600
Wire Wire Line
	3600 3600 3500 3600
Wire Wire Line
	2100 4000 3000 4000
Wire Wire Line
	3000 4000 3000 4300
Wire Wire Line
	3000 4800 3000 4900
Wire Wire Line
	2100 4100 2400 4100
Wire Wire Line
	2400 3500 2400 4400
Wire Wire Line
	2100 4500 2200 4500
Wire Wire Line
	2200 4500 2200 3700
Wire Wire Line
	8100 4600 8100 2600
Wire Wire Line
	4200 4600 8100 4600
Wire Wire Line
	4200 4600 4200 4200
Wire Wire Line
	4200 4200 2100 4200
Wire Wire Line
	2100 4300 2600 4300
Wire Wire Line
	2600 4300 2600 4100
Wire Wire Line
	2600 4100 4300 4100
Wire Wire Line
	4300 4100 4300 4500
Wire Wire Line
	4300 4500 8000 4500
Wire Wire Line
	8000 4500 8000 2700
Wire Wire Line
	7700 4400 7700 4500
Connection ~ 7700 4500
Wire Wire Line
	7400 4400 7400 4600
Connection ~ 7400 4600
Wire Wire Line
	7700 4000 7700 3900
Wire Wire Line
	7700 3900 7400 3900
Wire Wire Line
	7400 3800 7400 4000
Connection ~ 7400 3900
Wire Wire Line
	3900 5000 1300 5000
Wire Wire Line
	2900 3500 2400 3500
Connection ~ 2400 4100
Wire Wire Line
	3500 3500 3700 3500
Wire Wire Line
	3700 3500 3700 3600
Wire Wire Line
	9900 800  10000 800 
Wire Wire Line
	9900 1200 10000 1200
Connection ~ 9900 1200
Wire Wire Line
	9900 1600 10000 1600
Connection ~ 9900 1600
Wire Wire Line
	9900 700  9900 1700
Wire Wire Line
	5600 2300 4700 2300
Connection ~ 4700 3200
Wire Wire Line
	7700 3200 7700 2800
Wire Wire Line
	8100 2600 7200 2600
Wire Wire Line
	8000 2700 7200 2700
Wire Wire Line
	9300 4800 8400 4800
Connection ~ 8400 4800
Connection ~ 3900 4700
Wire Wire Line
	3900 2900 3900 5000
Wire Wire Line
	3900 4700 8600 4700
Wire Wire Line
	8400 2700 8400 2900
Wire Wire Line
	7700 2800 8400 2800
Connection ~ 8400 2800
Connection ~ 8400 3400
Wire Wire Line
	2600 2400 2600 2300
Wire Wire Line
	3950 6200 3950 6500
Wire Wire Line
	10000 700  9900 700 
Connection ~ 9900 800 
Wire Wire Line
	10000 1100 9900 1100
Connection ~ 9900 1100
Wire Wire Line
	10000 1500 9900 1500
Connection ~ 9900 1500
Wire Wire Line
	4500 6400 3700 6400
Wire Wire Line
	3800 7100 5200 7100
Wire Wire Line
	5200 7100 5200 7200
Wire Wire Line
	1700 7200 1700 7100
Connection ~ 1700 7100
Wire Wire Line
	1700 7600 1700 7700
Connection ~ 1700 7700
Wire Wire Line
	2250 7700 2250 7500
Connection ~ 2250 7700
Wire Wire Line
	2800 7600 2800 7800
Connection ~ 2800 7700
Wire Wire Line
	3350 7700 3350 7500
Connection ~ 3350 7700
Wire Wire Line
	2700 7100 2900 7100
Wire Wire Line
	2800 7000 2800 7200
Connection ~ 2800 7100
Connection ~ 4300 7100
Wire Wire Line
	3900 7200 3900 7100
Connection ~ 3900 7100
Wire Wire Line
	3900 7700 3900 7600
Connection ~ 3900 7700
Wire Wire Line
	1400 7700 5200 7700
Wire Wire Line
	1300 5800 1600 5800
Wire Wire Line
	1600 5800 1600 7100
Wire Wire Line
	1600 7100 1800 7100
Wire Wire Line
	1300 5900 1600 5900
Connection ~ 1600 5900
Wire Wire Line
	3800 6300 3800 6000
Wire Wire Line
	2700 6400 2400 6400
Wire Wire Line
	2400 6400 2400 6100
Wire Wire Line
	1300 5100 6500 5100
Connection ~ 1700 1600
Wire Wire Line
	2600 2800 2600 2900
Connection ~ 3200 2900
$Comp
L R_VERT_SIP6 R2
U 4 1
P 3400 4700
F 0 "R2" H 3445 4770 50  0000 L CNN
F 1 "100K_SIP6" H 3445 4670 50  0000 L CNN
F 2 "bus_beaglebone:Pin_Header_Straight_1x06" H 3400 4700 50  0001 C CNN
F 3 "" H 3400 4700 50  0000 C CNN
	4    3400 4700
	1    0    0    -1  
$EndComp
$Comp
L +3.3V #PWR032
U 1 1
P 3400 4400
F 0 "#PWR032" H 3400 4360 30  0001 C CNN
F 1 "+3.3V" H 3400 4525 50  0000 C CNN
F 2 "" H 3400 4400 60  0000 C CNN
F 3 "" H 3400 4400 60  0000 C CNN
	1    3400 4400
	1    0    0    -1  
$EndComp
Wire Wire Line
	3400 4400 3400 4500
Wire Wire Line
	3400 4900 3400 5100
Connection ~ 3400 5100
Text Label 1350 5800 0    50   ~ 0
LPWR
NoConn ~ 9300 2600
NoConn ~ 9300 2700
Text Label 2650 4000 0    50   ~ 0
BAT
$Comp
L R_VERT_SIP6 R2
U 1 1
P 1400 1150
F 0 "R2" H 1445 1220 50  0000 L CNN
F 1 "100K_SIP6" H 1445 1120 50  0000 L CNN
F 2 "bus_beaglebone:Pin_Header_Straight_1x06" H 1400 1150 50  0001 C CNN
F 3 "" H 1400 1150 50  0000 C CNN
	1    1400 1150
	1    0    0    -1  
$EndComp
$Comp
L R_VERT_SIP6 R2
U 2 1
P 2000 2600
F 0 "R2" H 2045 2670 50  0000 L CNN
F 1 "100K_SIP6" H 2045 2570 50  0000 L CNN
F 2 "bus_beaglebone:Pin_Header_Straight_1x06" H 2000 2600 50  0001 C CNN
F 3 "" H 2000 2600 50  0000 C CNN
	2    2000 2600
	1    0    0    -1  
$EndComp
$Comp
L R_VERT_SIP6 R2
U 3 1
P 2600 2600
F 0 "R2" H 2645 2670 50  0000 L CNN
F 1 "100K_SIP6" H 2645 2570 50  0000 L CNN
F 2 "bus_beaglebone:Pin_Header_Straight_1x06" H 2600 2600 50  0001 C CNN
F 3 "" H 2600 2600 50  0000 C CNN
	3    2600 2600
	1    0    0    -1  
$EndComp
$Comp
L R_VERT_SIP6 R2
U 5 1
P 8400 3100
F 0 "R2" H 8445 3170 50  0000 L CNN
F 1 "100K_SIP6" H 8445 3070 50  0000 L CNN
F 2 "bus_beaglebone:Pin_Header_Straight_1x06" H 8400 3100 50  0000 C CNN
F 3 "" H 8400 3100 50  0000 C CNN
	5    8400 3100
	1    0    0    -1  
$EndComp
NoConn ~ 8200 1500
NoConn ~ 8200 1600
NoConn ~ 9200 700 
NoConn ~ 9200 1100
NoConn ~ 9200 1500
NoConn ~ 9200 1900
$EndSCHEMATC
